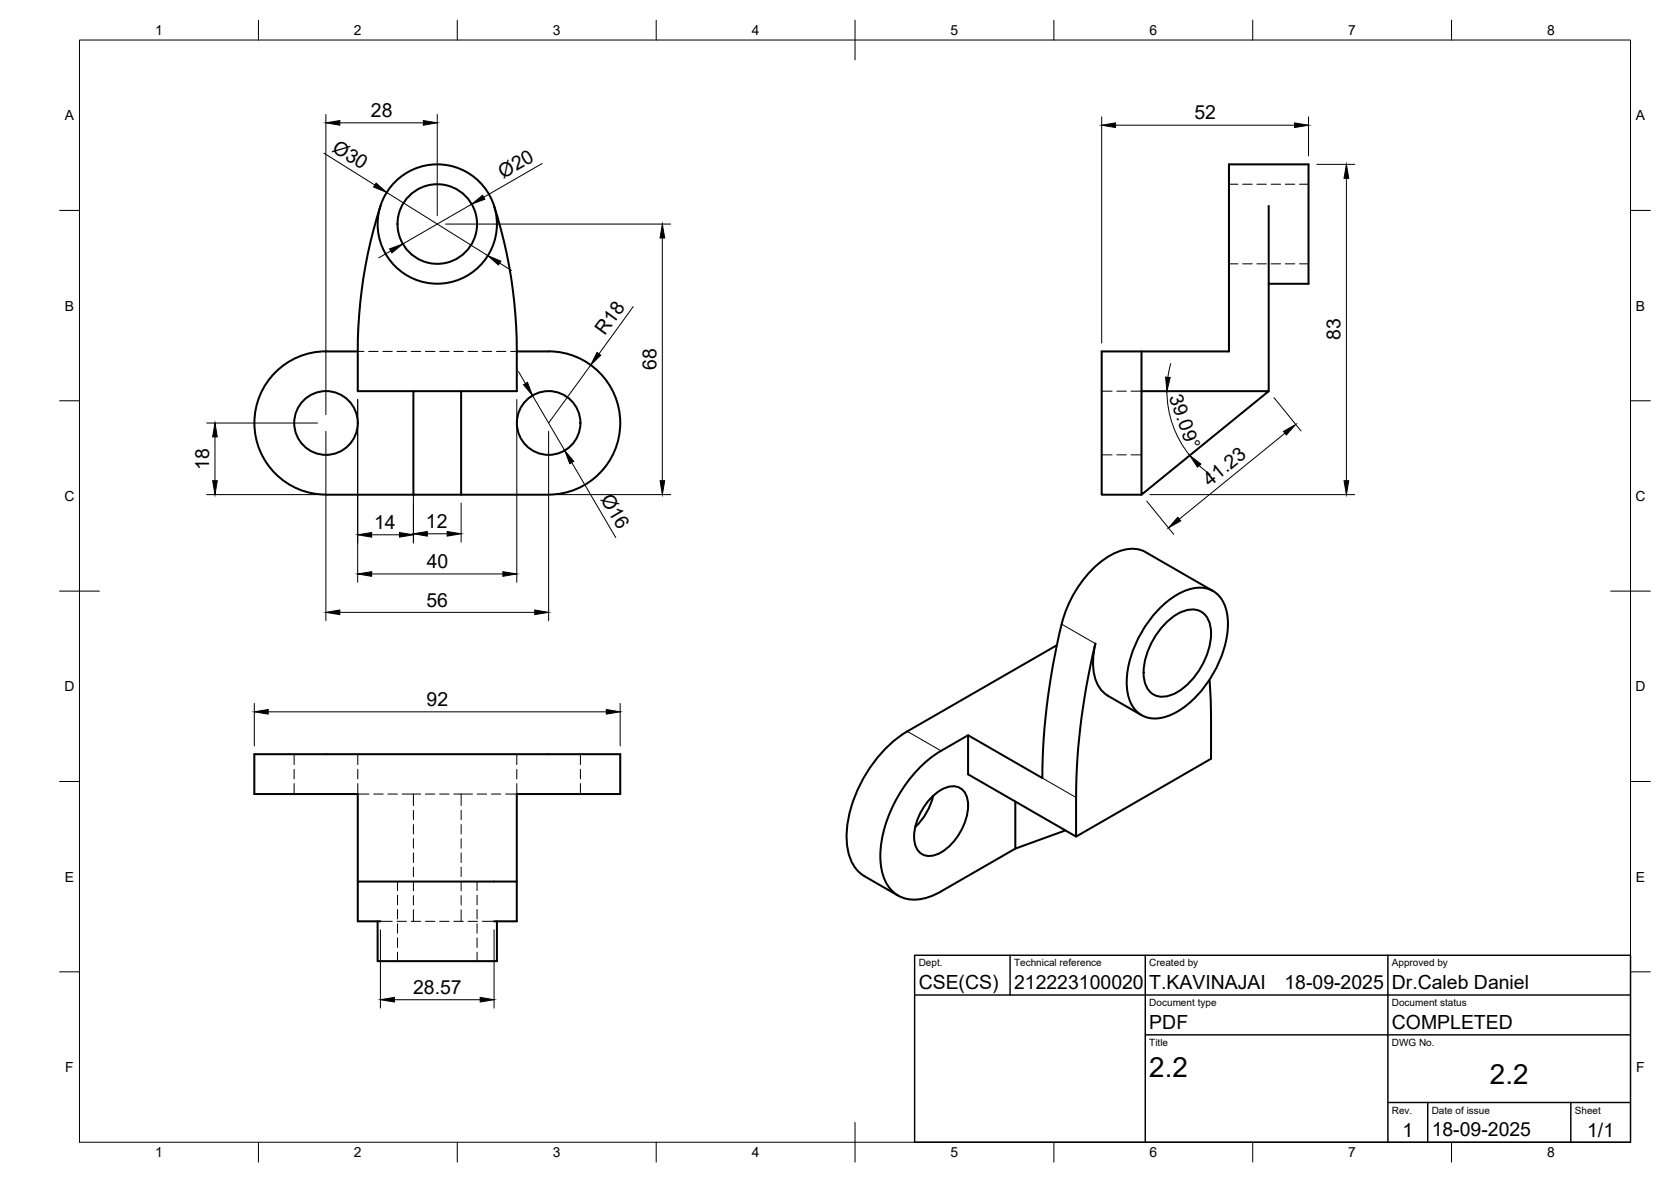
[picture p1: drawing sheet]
<svg xmlns="http://www.w3.org/2000/svg" width="420mm" height="297mm" viewBox="0 0 420 297" stroke-linecap="round" stroke-linejoin="round" font-family="sans-serif">
<!-- layer: Visible -->
<g fill="none" stroke="#000" stroke-width=".51">
<path d="M95.7 51.7a118.2 118.2 0 0 0-5.7 36.6v10h13.9M124.2 51.7a118.2 118.2 0 0 1 5.7 36.6v10h-13.9M319 51.7v46.6M319 71.3h10v-30h-20v47h-32v36h10M90 88.3h-8a18 18 0 0 0-18 18 18 18 0 0 0 18 18M103.9 98.3h12.1v26h-12.1zM129.9 88.3h8M138 88.3a18 18 0 0 1 18 18 18 18 0 0 1-18 18M287 88.3v36l32-26h-32M82 124.3h21.9M116 124.3h21.9M266.9 156.9a166.8 166.8 0 0 0-4.8 38.6l-18.7-10.7"/>
<path d="M291.1 153.4a16.4 16.4 0 0 1 10.2-5.7 6.8 6.8 0 0 1 7.2 6.1 24 24 0 0 1-4.4 17 21 21 0 0 1-12.1 9.6 6.8 6.8 0 0 1-8.4-6 24 24 0 0 1 4.3-17zM293 156.7a10.2 10.2 0 0 1 7.3-3.5 4.7 4.7 0 0 1 4.1 4.7 18.1 18.1 0 0 1-9.5 16.6 4.8 4.8 0 0 1-7.3-4.2 18 18 0 0 1 5.4-13.6zM305 148.5l-16.9-9.8a8.7 8.7 0 0 0-8.8 .8 28.3 28.3 0 0 0-12.3 17.3M265.7 162.1l-37.6 21.7a33.6 33.6 0 0 0-15.2 27 10.8 10.8 0 0 0 4.5 9.4M275.4 161.7a166.8 166.8 0 0 0-4.8 38.7v9.8M275.4 161.7a14.6 14.6 0 0 0 1.1 11.1l1.3 1.5 .8 .5M278.6 174.8l8.4 4.9M304.1 170.8l.4 7.5v12.4l-33.9 19.5-27.2-15.6v-9.8a47.5 47.5 0 0 0-10.8 6.9 34.3 34.3 0 0 0-11.2 23.4 11.8 11.8 0 0 0 3.4 9.3 9.4 9.4 0 0 0 10.3 .4l1.5-.8M234.6 200a15.9 15.9 0 0 1-4.5 7.8M234 200.6a8 8 0 0 1 6.3-3 4.2 4.2 0 0 1 3.1 4.8 14.6 14.6 0 0 1-7.8 12.3 3.8 3.8 0 0 1-5.7-3.3 14.4 14.4 0 0 1 4.1-10.8zM255.3 201.4v11.9l12.6-4.6M255.3 213.3l-18.7 10.7"/>
<path d="M90 221.5v-22h-26.1v-10h92.1v10h-26.1v22M95 231.5v10h29.9v-10M95.7 231.5h-5.7v-10h39.9v10h-5.7M217.3 220.2l8.5 4.9"/>
<circle cx="109.9" cy="56.3" r="15"/>
<circle cx="110" cy="56.3" r="10"/>
<circle cx="82" cy="106.3" r="8"/>
<circle cx="137.9" cy="106.3" r="8"/>
</g>
<!-- layer: Hidden -->
<g fill="none" stroke="#000" stroke-width=".25">
<path d="M309 46.3h2.3M312.5 46.3h2.4M316 46.3h2.4M319.6 46.3h2.4M323.2 46.3h2.4M326.7 46.3h2.3M309 66.3h2.3M312.5 66.3h2.4M316 66.3h2.4M319.6 66.3h2.4M323.2 66.3h2.4M326.7 66.3h2.3"/>
<path d="M90 88.3h1.5M92.7 88.3h2.4M96.3 88.3h2.3M99.8 88.3h2.4M103.4 88.3h2.4M107 88.3h2.3M110.6 88.3h2.3M114.1 88.3h2.4M117.7 88.3h2.4M121.3 88.3h2.3M124.8 88.3h2.4M128.4 88.3h1.5"/>
<path d="M277 98.3h2.6M280.8 98.3h2.4M284.4 98.3h2.6M277 114.3h2.6M280.8 114.3h2.4M284.4 114.3h2.6M74 189.5v2.7M74 193.3v2.4M74 196.9v2.6M90 196.9v2.6h2.8M90 189.5v2.7M90 193.3v2.4"/>
<path d="M94 199.5h2.4M97.5 199.5h2.4M101.1 199.5h2.8M105.8 199.5h-1.9v2.9M107 199.5h2.3M110.6 199.5h2.3M114.1 199.5h1.9v2.9M116 199.5h2.8M120 199.5h2.4M123.5 199.5h2.4M129.9 196.9v2.6h-2.8M129.9 189.5v2.7"/>
<path d="M129.9 193.3v2.4M145.9 189.5v2.7M145.9 193.3v2.4M145.9 196.9v2.6M103.9 203.6v2.4M103.9 207.2v2.4M103.9 210.8v2.4M103.9 214.3v2.4M103.9 217.9v2.4M116 203.6v2.4M116 207.2v2.4M116 210.8v2.4"/>
<path d="M116 214.3v2.4M116 217.9v2.4M95.7 231.5h2.9M99.8 231.5h2.4M99.9 221.5v2.3M99.9 225v2.4M99.9 228.6v2.3M99.9 232.1v2.4M99.9 235.7v2.4M99.9 239.3v2.2M103.4 231.5h2.4M103.9 221.5v2.4"/>
<path d="M103.9 225.1v2.3M103.9 228.6v2.9M107 231.5h2.3M110.6 231.5h2.3M114.1 231.5h2.4M116 221.5v2.4M116 225.1v2.3M116 228.6v2.9M117.7 231.5h2.4M120 221.5v2.3M120 225v2.4M120 228.6v2.3"/>
<path d="M120 232.1v2.4M120 235.7v2.4M120 239.3v2.2M121.3 231.5h2.9"/>
</g>
<!-- layer: Visible Narrow -->
<path d="M266.9 156.9l8.5 4.8M228.1 183.8l8.5 4.9M262.1 195.5l8.5 4.9" fill="none" stroke="#000" stroke-width=".25"/>
<!-- layer: BORDER -->
<g fill="none" stroke="#000" stroke-width=".25">
<path d="M20 10.1h390v276.9h-390zM65 5.1v5M115 5.1v5M165 5.1v5M215 5.1v10M265 5.1v5M315 5.1v5M365 5.1v5M15 52.9h5M410 52.9h5M15 100.7h5M410 100.7h5"/>
<path d="M15 148.6h10M405 148.6h10M15 196.4h5M410 196.4h5M15 244.2h5M410 244.2h5M65 287v5M115 287v5M165 287v5M215 282.1v9.9M265 287v5M315 287v5"/>
<path d="M365 287v5"/>
</g>
<!-- layer: TITLEBLOCK -->
<path d="M230 240.1h180v46.9h-180zM230 250h180M254 240.1v9.9M288 240.1v46.9M349 240.1v46.9M288 260.1h122M349 277.1h61M359 277.1v9.9M395 277.1v9.9" fill="none" stroke="#000" stroke-width=".36"/>
<!-- layer: FD_Dimensions -->
<g fill="none" stroke="#000" stroke-width=".25">
<path d="M81.4 38.5l12.9 8M81.9 28.8v75.4M85.4 30.9h21M109.9 28.8v25.4M277 29.4v56.8M280.5 31.5h45M329 29.4v9.8M97.2 48.4l25.5 15.8M112 56.3h56.6M118.6 51.3l-17.3 10M136.3 41.1l-14.7 8.5M166.5 59.8v61"/>
<path d="M331.1 41.3h9.5M338.5 44.8v76M98.3 63.1l-3.1 1.7M125.6 66.1l3 1.9M159.2 77.1l-8.6 11.8M130.4 93.4l1.7 3M133.9 99.4l8.1 13.8M148.5 91.7l-10.6 14.6M293.4 98.3a25.6 25.6 0 0 0 5.7 16.1M294.4 91.4l-.7 3.4M320.3 99.9l6.8 8.4M52 106.3h27.8"/>
<path d="M54.1 109.8v11M81.9 108.4v47.6M89.9 100.4v45.9M103.9 100.4v36.1M129.9 100.4v45.9M137.9 108.4v47.6M143.8 116.2l11 18.9M301.5 117l2.7 2.2M323.1 108.9l-26.6 21.6M52 124.3h27.8M93.5 134.4h6.9M107.4 134.1h5"/>
<path d="M116 126.4v9.9M140 124.3h28.6M288.3 125.9l6.8 8.4M289.1 124.3h51.5M85.4 153.9h49.1M93.5 144.2h32.9M63.9 176.8v10.6M67.4 178.9h85M155.9 176.8v10.6M95.7 233.6v19.7M124.2 233.6v19.7M99.2 251.2h21.5"/>
</g>
<g fill="#000" stroke="#000" stroke-width=".25">
<path d="M81.9 30.9l3.5-.6v1.2zM106.4 30.3l3.5 .6-3.5 .6zM277 31.5l3.5-.6v1.2zM325.5 30.9l3.5 .6-3.5 .6zM94.6 46l2.6 2.4-3.3-1.4zM118.6 51.3l2.7-2.2 .6 1zM166.5 56.3l.6 3.5h-1.1zM338.5 41.3l.6 3.5h-1.2zM98 62.6l3.3-1.3-2.7 2.2zM122.7 64.2l3.2 1.4-.6 1zM131.6 96.7l1-.6 1.3 3.3zM150.1 88.6l1 .7-2.6 2.4z"/>
<path d="M293.1 94.8l1.1 .1-.8 3.4zM54.1 106.3l.5 3.5h-1.1zM142 113.2l2.3 2.7-1 .6zM299.1 114.5l2.9 2.1-.9 .8zM322.7 108.4l3.1-1.7-2.4 2.6zM53.5 120.8h1.1l-.5 3.5zM89.9 134.4l3.6-.6v1.2zM100.4 133.8l3.5 .6-3.5 .6zM103.9 134.1l3.5-.5v1.1zM112.4 133.6l3.6 .5-3.6 .6zM166 120.8h1.1l-.6 3.5zM296.1 130l.8 .9-3.1 1.8z"/>
<path d="M337.9 120.8h1.2l-.6 3.5zM81.9 153.9l3.5-.6v1.2zM89.9 144.2l3.6-.5v1.1zM126.4 143.7l3.5 .5-3.5 .6zM134.5 153.3l3.4 .6-3.4 .6zM63.9 178.9l3.5-.6v1.2zM152.4 178.3l3.5 .6-3.5 .6zM95.7 251.2l3.5-.6v1.2zM120.7 250.6l3.5 .6-3.5 .6z"/>
</g>
<g font-size="7">
<text x="289" y="270.6">2.2</text>
<text x="374.6" y="272.3">2.2</text>
</g>
<g font-size="4.9">
<text x="93.3" y="29.4">28</text>
<text x="300.3" y="30">52</text>
<text x="83.3" y="37.8" transform="rotate(32 83.3 37.8)">Ø30</text>
<text x="126.5" y="45" transform="rotate(-30 126.5 45)">Ø20</text>
<text x="152.1" y="84.4" transform="rotate(-54 152.1 84.4)">R18</text>
<text x="337.1" y="85.5" transform="rotate(-90 337.1 85.5)">83</text>
<text x="165.1" y="93" transform="rotate(-90 165.1 93)">68</text>
<text x="293.9" y="99.7" transform="rotate(70 293.9 99.7)">39.09°</text>
<text x="52.6" y="118.2" transform="rotate(-90 52.6 118.2)">18</text>
<text x="150.9" y="125.4" transform="rotate(60 150.9 125.4)">Ø16</text>
<text x="304.2" y="122.3" transform="rotate(-39 304.2 122.3)">41.23</text>
<text x="94.1" y="133">14</text>
<text x="107.1" y="132.7">12</text>
<text x="107.3" y="142.8">40</text>
<text x="107.2" y="152.4">56</text>
<text x="107.3" y="177.4">92</text>
<text x="103.9" y="249.8">28.57</text>
<text x="231" y="248.5">CSE(CS)</text>
<text x="255" y="248.5">212223100020</text>
<text x="289" y="248.5">T.KAVINAJAI</text>
<text x="323" y="248.5">18-09-2025</text>
<text x="350" y="248.5">Dr.Caleb Daniel</text>
<text x="289" y="258.6">PDF</text>
<text x="350" y="258.6">COMPLETED</text>
<text x="352.6" y="285.7">1</text>
<text x="360" y="285.5">18-09-2025</text>
<text x="399.1" y="285.7">1/1</text>
</g>
<g font-size="3.5">
<text x="39" y="8.8">1</text>
<text x="89" y="8.8">2</text>
<text x="139" y="8.8">3</text>
<text x="189" y="8.8">4</text>
<text x="239" y="8.8">5</text>
<text x="289" y="8.8">6</text>
<text x="339" y="8.8">7</text>
<text x="389" y="8.8">8</text>
<text x="16.3" y="30.2">A</text>
<text x="411.3" y="30.2">A</text>
<text x="16.3" y="78">B</text>
<text x="411.3" y="78">B</text>
<text x="16.2" y="125.9">C</text>
<text x="411.2" y="125.9">C</text>
<text x="16.2" y="173.7">D</text>
<text x="411.2" y="173.7">D</text>
<text x="16.3" y="221.6">E</text>
<text x="411.3" y="221.6">E</text>
<text x="16.4" y="269.4">F</text>
<text x="411.4" y="269.4">F</text>
<text x="39" y="290.8">1</text>
<text x="89" y="290.8">2</text>
<text x="139" y="290.8">3</text>
<text x="189" y="290.8">4</text>
<text x="239" y="290.8">5</text>
<text x="289" y="290.8">6</text>
<text x="339" y="290.8">7</text>
<text x="389" y="290.8">8</text>
</g>
<g font-size="2.5">
<text x="231" y="242.9">Dept.</text>
<text x="255" y="242.9">Technical reference</text>
<text x="289" y="242.9">Created by</text>
<text x="350" y="242.9">Approved by</text>
<text x="289" y="252.8">Document type</text>
<text x="350" y="252.8">Document status</text>
<text x="289" y="262.9">Title</text>
<text x="350" y="262.9">DWG No.</text>
<text x="350" y="279.9">Rev.</text>
<text x="360" y="279.9">Date of issue</text>
<text x="396" y="279.9">Sheet</text>
</g>
</svg>
